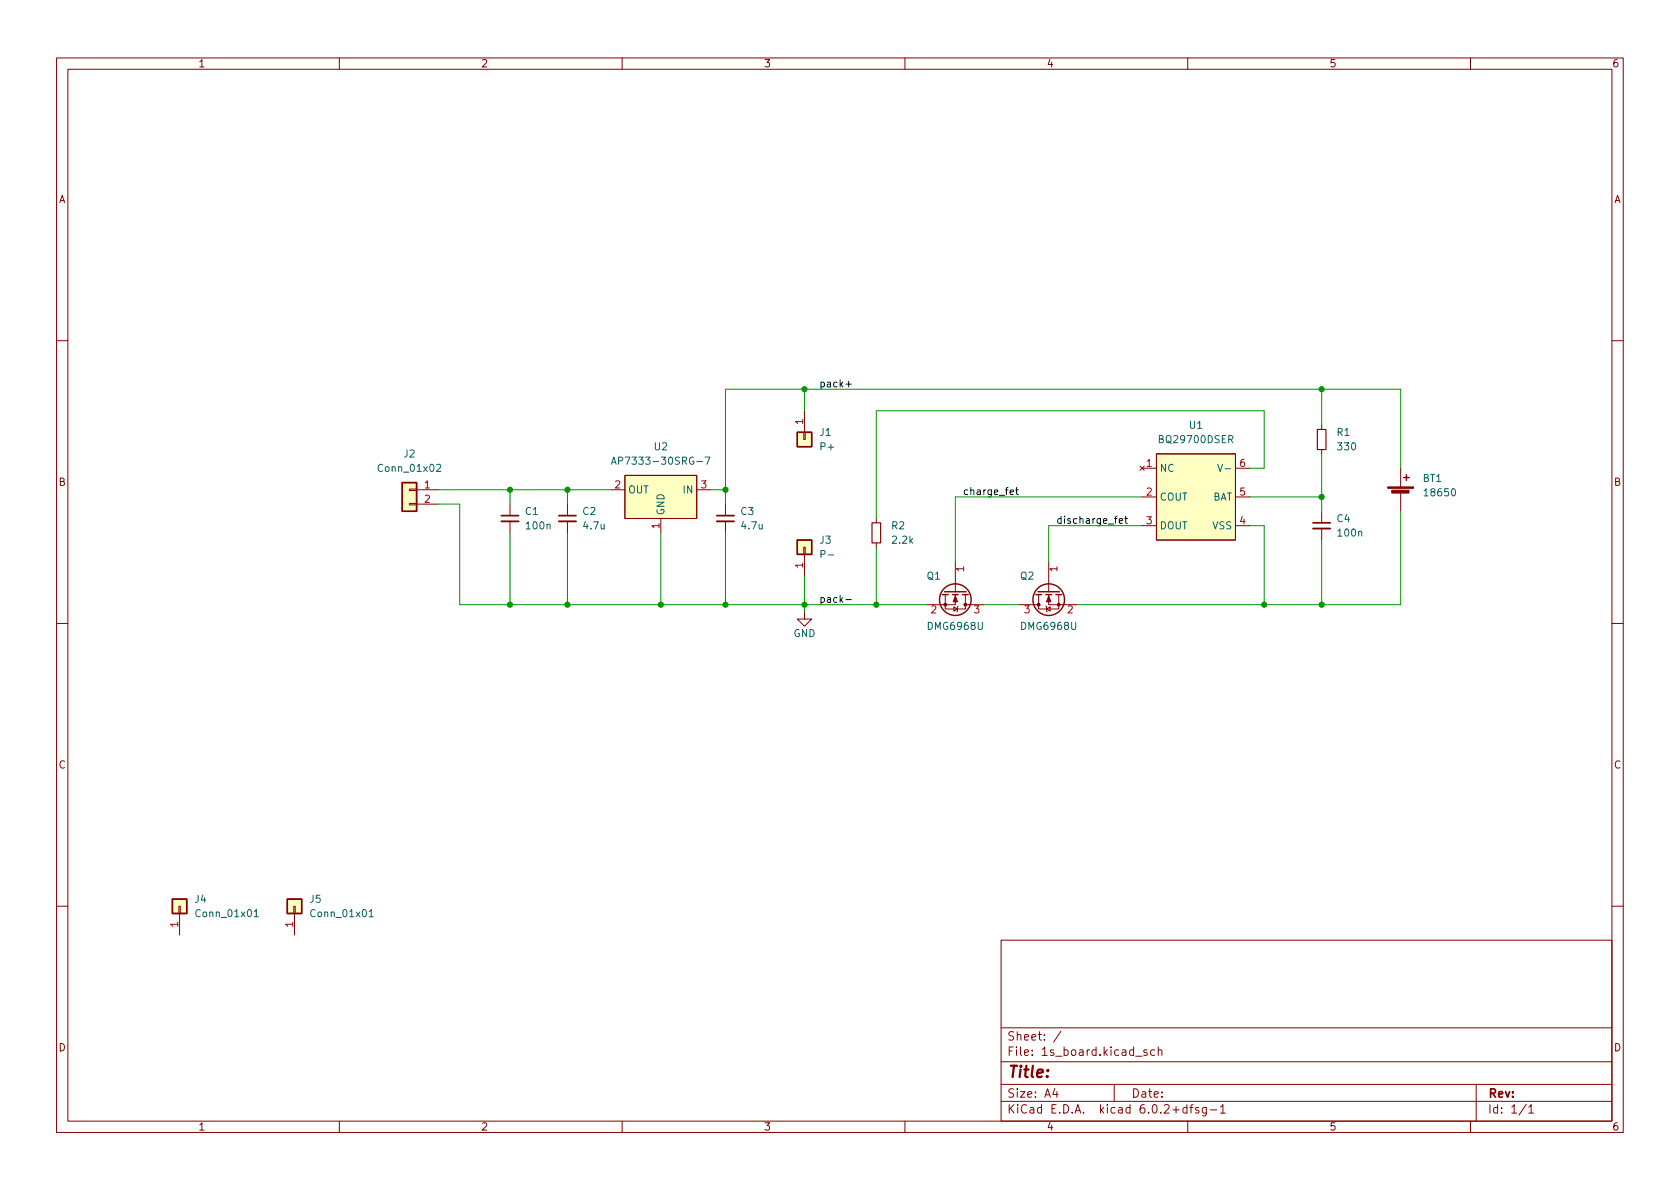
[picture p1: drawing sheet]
<svg xmlns="http://www.w3.org/2000/svg" width="297mm" height="210mm" viewBox="0 0 297 210" stroke-linecap="round" stroke-linejoin="round" font-family="sans-serif">
<g fill="none" stroke="#840000" stroke-width=".18">
<path d="M10 10.2h277v190.1h-277zM12 12.2h273v186.1h-273zM60 10.2v2M110 10.2v2M160 10.2v2M210 10.2v2M260 10.2v2M10 60.2h2M142.1 76.4h.3v1.3h-.3zM142.2 72.6v3.8M233.7 75.2v.7M233.7 79.5v.8"/>
<path d="M285 60.2h2M72.4 89h1.3v.3h-1.3zM72.4 86.5h1.3v.2h-1.3zM73.7 86.6h3.8M73.7 89.1h3.8M90.2 89.1v2.1M90.2 92.2v2M100.3 89.1v2.1M100.3 92.2v2M107.9 86.6h2.6M110.5 84.1h12.7v7.6h-12.7zM111.8 91.7h.1"/>
<path d="M116.8 91.7v2.5M123.2 86.6h2.5M128.3 89.1v2.1M128.3 92.2v2M142.1 96.8h.3v1.2h-.3zM142.2 98v3.8M154.9 91.7v.8M154.9 96v.8M168.9 99.3v5.3M185.4 99.3v5.3M201.5 82.4l.8 .8M201.9 82.8h2.6"/>
<path d="M201.9 87.9h2.6M201.9 93h2.6M202.3 82.4l-.8 .8M204.5 80.3h13.9v15.2h-13.9zM218.4 82.8h2.6M218.4 87.9h2.6M218.4 93h2.6M233.7 90.4v2.1M233.7 93.5v2M247.6 82.8v3.3M247.6 87.1v3.3M10 110.2h2"/>
<path d="M142.2 108.2v1.3h1.3l-1.3 1.2-1.2-1.2h1.2M167.1 105.2v2.5h3.6v-2.5M168.7 107.3l.6 .4-.6 .4zM168.9 105.2v1.7h-5.1M169.4 107.2l-.1 .1v.8l-.1 .1M170.7 106.9h3.3M180.3 106.9h3.3M183.6 105.2v2.5h3.6v-2.5M184.9 107.2l.1 .1v.8l.2 .1M185 107.7l.7-.4v.8zM185.4 105.2v1.7h5.1M285 110.2h2"/>
<path d="M10 160.2h2M31.6 160.3h.3v1.2h-.3zM31.7 161.5v3.8M51.9 160.3h.3v1.2h-.3zM52.1 161.5v3.8M177 166.3h108v32h-108zM285 160.2h2M60 198.3v2M110 198.3v2M160 198.3v2M177 194.8h108M177 191.8h108"/>
<path d="M177 187.8h108M177 181.8h108M186.5 192.5l-.4 1h1M186.9 193v1M187.6 182.4l-1.3 1.9M197 191.8v3M200.8 186.8h1.1M202.8 185.7l-.4-.1-.2 .2 .1 .3 .5 .1v.4h-.6M204.1 185.7l-.4-.1-.3 .3v.4l.2 .3h.5M204.8 185.8l.2-.2 .4 .1v.9M204.8 185.1v1.5M209.9 195.9l-.5-.1-.3 .3v.4l.2 .3h.6"/>
<path d="M209.9 195.3v1.5M210 198.3v2M210.4 195.8h.5M210.9 195.3l-.3 .2v1.3M211.9 195.9l-.3-.1-.2 .2v.3l.5 .1v.4h-.5M213.3 195.8v1.2l-.3 .3h-.4M213.3 195.9l-.4-.1-.3 .3v.4l.1 .3h.6M214 196.3h1.1M215.8 195.8l.4-.5v1.5M215.8 196.8h.8M260 198.3v2M261 191.8v6.5"/>
<path d="M269.9 195.3l-1.3 1.9M270.3 195.8l.4-.5v1.5M270.3 196.8h.9"/>
</g>
<g fill="#ffffc2" stroke="#ffffc2" stroke-width=".18">
<path d="M71.1 85.3h2.6v5.1h-2.6z"/>
<path d="M204.5 80.3h13.9v15.2h-13.9z"/>
<path d="M141 76.4h2.5v2.6h-2.5z"/>
<path d="M110.5 84.1h12.7v7.6h-12.7z"/>
<path d="M141 95.5h2.5v2.5h-2.5z"/>
<path d="M30.5 159h2.5v2.5h-2.5z"/>
<path d="M50.8 159h2.5v2.5h-2.5z"/>
</g>
<g fill="none" stroke="#840000" stroke-width=".25">
<path d="M141 76.4h2.5v2.6h-2.5zM71.1 85.3h2.6v5.1h-2.6zM141 95.5h2.5v2.5h-2.5zM248.2 84.4h1M248.7 83.9v1.1M166.6 105.2h1M167 104.6h3.8M168.4 105.2h1M170.2 105.2h1M183.1 105.2h1M183.5 104.6h3.8M184.9 105.2h1"/>
<path d="M186.7 105.2h1M30.5 159h2.5v2.5h-2.5zM50.8 159h2.5v2.5h-2.5z"/>
<circle cx="168.9" cy="106" r="2.79"/>
<circle cx="185.4" cy="106" r="2.79"/>
</g>
<path d="M77.2 82.2l.5-.1 .2 .4-.8 .9h.8M108.1 82.1l.4-1.3 .4 1.3M108.2 81.7h.6M124.7 80.8h.8l-.5 1.3M215.3 82.1l.4 1.3 .5-1.3M216.6 82.9h1M45 161.2l.3-.4v1.3M45 162.1h.7M65.3 161.2l.3-.4v1.3M65.3 162.1h.7" fill="none" stroke="#006464" stroke-width=".18"/>
<path d="M232.9 75.9h1.5v3.6h-1.5zM154.2 92.5h1.5v3.5h-1.5z" fill="none" stroke="#840000" stroke-width=".2"/>
<g fill="#840000" stroke="#840000" stroke-width=".18">
<path d="M168.9 105.4l.4 1h-.8z"/>
<path d="M185.4 105.4l.4 1h-.8z"/>
<path d="M245.4 86.1h4.5v.3h-4.5z"/>
<path d="M246.1 86.7h3v.5h-3z"/>
<circle cx="167.1" cy="106.9" r=".25"/>
<circle cx="170.7" cy="106.9" r=".25"/>
<circle cx="187.2" cy="106.9" r=".25"/>
<circle cx="183.6" cy="106.9" r=".25"/>
</g>
<path d="M88.6 92.2h3.1M98.8 92.2h3.1M126.7 92.2h3.1M232.2 93.5h3" fill="none" stroke="#840000" stroke-width=".33"/>
<path d="M88.6 91.2h3.1M98.8 91.2h3.1M126.7 91.2h3.1M232.2 92.5h3" fill="none" stroke="#840000" stroke-width=".3"/>
<path d="M149.6 67.9h.9M178.6 87l.6-.1-.1-.2-.3-.1-.2 .2 .1 .6h.4M179.6 86.6h.5M179.8 86.2v1.1l.3 .2M197.9 92.1l.6-.1-.1-.2-.3-.1-.2 .2 .1 .6h.4M198.9 91.7h.4M199 91.3v1.1l.3 .1M149.6 106h.9" fill="none" stroke="#0f0f0f" stroke-width=".18"/>
<g fill="none" stroke="#009600" stroke-width=".18">
<path d="M142.2 68.8v3.8M233.7 68.8v6.4M77.5 89.1h3.8v17.8h82.5M77.5 86.6h30.4M90.2 86.6v2.5M90.2 94.2v12.7M100.3 86.6v2.5M100.3 94.2v12.7M116.8 94.2v12.7M125.7 86.6h2.6M128.3 94.2v12.7M154.9 96.8v10.1"/>
<path d="M201.9 93h-16.5v6.3M201.9 87.9h-33v11.4M221 87.9h12.7M221 82.8h2.5v-10.2h-68.6v19.1M221 93h2.5v13.9M233.7 80.3v10.1M233.7 95.5v11.4M247.6 90.4v16.5h-57.1M247.6 82.8v-14h-119.3v20.3M142.2 101.8v6.4M174 106.9h6.3"/>
</g>
<g fill="#009600" stroke="#009600" stroke-width=".18">
<circle cx="116.8" cy="106.9" r=".46"/>
<circle cx="128.3" cy="106.9" r=".46"/>
<circle cx="154.9" cy="106.9" r=".46"/>
<circle cx="142.2" cy="106.9" r=".46"/>
<circle cx="128.3" cy="86.6" r=".46"/>
<circle cx="142.2" cy="68.8" r=".46"/>
<circle cx="233.7" cy="68.8" r=".46"/>
<circle cx="223.5" cy="106.9" r=".46"/>
<circle cx="233.7" cy="106.9" r=".46"/>
<circle cx="233.7" cy="87.9" r=".46"/>
<circle cx="100.3" cy="106.9" r=".46"/>
<circle cx="100.3" cy="86.6" r=".46"/>
<circle cx="90.2" cy="86.6" r=".46"/>
<circle cx="90.2" cy="106.9" r=".46"/>
</g>
<text font-size="2.8" fill="#840000" x="178" y="190.6">Title:</text>
<g font-size="2.1" fill="#840000">
<text x="178" y="184">Sheet: /</text>
<text x="178" y="186.7">File: 1s_board.kicad_sch</text>
<text x="178" y="196.9">KiCad E.D.A. kicad 6.0.2+dfsg-1</text>
<text x="178" y="194.1">Size: A4</text>
<text x="200" y="194.1">Date:</text>
<text x="263" y="194.1">Rev:</text>
<text x="263" y="196.9">Id: 1/1</text>
</g>
<g font-size="1.8" fill="#840000">
<text x="35" y="11.9">1</text>
<text x="85" y="11.9">2</text>
<text x="135" y="11.9">3</text>
<text x="185" y="11.9">4</text>
<text x="235" y="11.9">5</text>
<text x="285" y="11.9">6</text>
<text x="10.3" y="35.9">A</text>
<text x="285.3" y="35.9">A</text>
<text x="10.3" y="85.9">B</text>
<text x="285.3" y="85.9">B</text>
<text x="10.3" y="135.9">C</text>
<text x="285.3" y="135.9">C</text>
<text x="10.3" y="185.9">D</text>
<text x="285.3" y="185.9">D</text>
<text x="35" y="199.9">1</text>
<text x="85" y="199.9">2</text>
<text x="135" y="199.9">3</text>
<text x="185" y="199.9">4</text>
<text x="235" y="199.9">5</text>
<text x="285" y="199.9">6</text>
</g>
<g font-size="1.8" fill="#0f0f0f">
<text x="144.8" y="68.5">pack+</text>
<text x="170.2" y="87.5">charge_fet</text>
<text x="186.7" y="92.6">discharge_fet</text>
<text x="144.8" y="106.6">pack-</text>
</g>
<g font-size="1.8" fill="#a90000">
<text x="142" y="75" transform="rotate(-90 142 75)">1</text>
<text x="202.7" y="82.5">1</text>
<text x="219.2" y="82.5">6</text>
<text x="75.1" y="86.4">1</text>
<text x="75.1" y="88.9">2</text>
<text x="108.7" y="86.4">2</text>
<text x="124" y="86.4">3</text>
<text x="202.7" y="87.6">2</text>
<text x="219.2" y="87.6">5</text>
<text x="116.6" y="93.5" transform="rotate(-90 116.6 93.5)">1</text>
<text x="202.7" y="92.7">3</text>
<text x="219.2" y="92.7">4</text>
<text x="142" y="100.4" transform="rotate(-90 142 100.4)">1</text>
<text x="170.4" y="101.1" transform="rotate(-90 170.4 101.1)">1</text>
<text x="186.9" y="101.1" transform="rotate(-90 186.9 101.1)">1</text>
<text x="164.6" y="108.5">2</text>
<text x="172.2" y="108.5">3</text>
<text x="181.1" y="108.5">3</text>
<text x="188.7" y="108.5">2</text>
<text x="31.5" y="163.9" transform="rotate(-90 31.5 163.9)">1</text>
<text x="51.8" y="163.9" transform="rotate(-90 51.8 163.9)">1</text>
</g>
<g font-size="1.8" fill="#006464">
<text x="145" y="77.1">J1</text>
<text x="210.3" y="75.8">U1</text>
<text x="236.4" y="77.1">R1</text>
<text x="67.2" y="83.4">Conn_01x02</text>
<text x="71.4" y="80.9">J2</text>
<text x="109.7" y="82.2">AP7333-30SRG-7</text>
<text x="115.7" y="79.6">U2</text>
<text x="145.2" y="79.6">P+</text>
<text x="205" y="83.4">NC</text>
<text x="205.2" y="78.4">BQ29700DSER</text>
<text x="236.6" y="79.6">330</text>
<text x="111" y="87.2">OUT</text>
<text x="120.9" y="87.2">IN</text>
<text x="205" y="88.5">COUT</text>
<text x="214.3" y="88.5">BAT</text>
<text x="251.6" y="85.2">BT1</text>
<text x="252.1" y="87.8">18650</text>
<text x="92.9" y="91.1">C1</text>
<text x="93.2" y="93.6">100n</text>
<text x="103.1" y="91.1">C2</text>
<text x="103.3" y="93.6">4.7u</text>
<text x="117.5" y="91.2" transform="rotate(-90 117.5 91.2)">GND</text>
<text x="131" y="91.1">C3</text>
<text x="131.2" y="93.6">4.7u</text>
<text x="157.7" y="93.6">R2</text>
<text x="205" y="93.6">DOUT</text>
<text x="214.4" y="93.6">VSS</text>
<text x="236.4" y="92.3">C4</text>
<text x="236.7" y="94.9">100n</text>
<text x="145" y="96.1">J3</text>
<text x="145.4" y="98.7">P-</text>
<text x="157.9" y="96.1">2.2k</text>
<text x="163.9" y="102.5">Q1</text>
<text x="180.4" y="102.5">Q2</text>
<text x="140.3" y="112.6">GND</text>
<text x="164.2" y="111.4">DMG6968U</text>
<text x="180.8" y="111.4">DMG6968U</text>
<text x="34.5" y="159.6">J4</text>
<text x="54.8" y="159.6">J5</text>
<text x="34.9" y="162.2">Conn_01x01</text>
<text x="55.3" y="162.2">Conn_01x01</text>
</g>
</svg>
